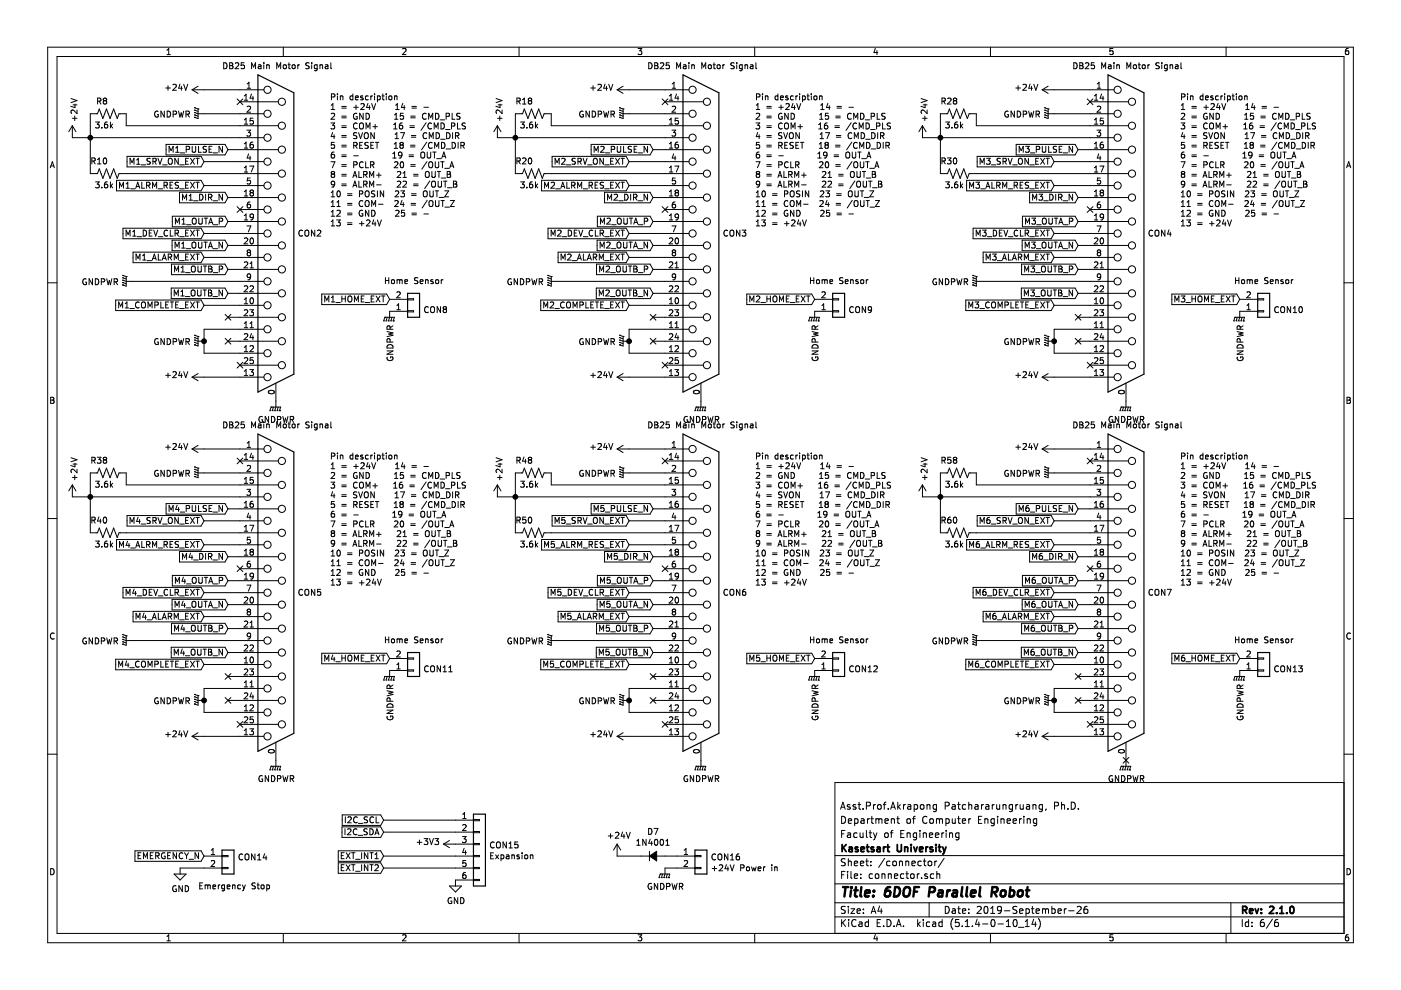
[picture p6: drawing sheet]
EESchema Schematic File Version 4
LIBS:coordinator-cache
EELAYER 30 0
EELAYER END
$Descr A4 11693 8268
encoding utf-8
Sheet 6 6
Title "6DOF Parallel Robot"
Date "2019-September-26"
Rev "2.1.0"
Comp "Kasetsart University"
Comment1 "Faculty of Engineering"
Comment2 "Department of Computer Engineering"
Comment3 "Asst.Prof.Akrapong Patchararungruang, Ph.D."
Comment4 ""
$EndDescr
$Comp
L Connector:DB25_Female_MountingHoles CON2
U 1 1
P 2300 1950
F 0 "CON2" H 2480 1952 50  0000 L CNN
F 1 "DB25 Main Motor Signal" H 1850 3350 50  0000 L CNN
F 2 "Connector_Dsub:DSUB-25_Female_Vertical_P2.77x2.84mm_MountingHoles" H 2300 1950 50  0001 C CNN
F 3 " ~" H 2300 1950 50  0001 C CNN
	1    2300 1950
	1    0    0    -1  
$EndComp
Text GLabel 1900 1250 0    50   Input ~ 0
M1_PULSE_N
Text GLabel 1900 1650 0    50   Input ~ 0
M1_DIR_N
Text GLabel 1900 1850 0    50   Input ~ 0
M1_OUTA_P
Text GLabel 1900 2050 0    50   Input ~ 0
M1_OUTA_N
Text GLabel 1900 2250 0    50   Input ~ 0
M1_OUTB_P
Text GLabel 1900 2450 0    50   Input ~ 0
M1_OUTB_N
Text GLabel 1700 1350 0    50   Input ~ 0
M1_SRV_ON_EXT
Text GLabel 1700 1550 0    50   Input ~ 0
M1_ALRM_RES_EXT
Text GLabel 1700 1950 0    50   Input ~ 0
M1_DEV_CLR_EXT
Text GLabel 1700 2150 0    50   Input ~ 0
M1_ALARM_EXT
Text GLabel 1700 2550 0    50   Input ~ 0
M1_COMPLETE_EXT
Text GLabel 3250 2500 0    50   Input ~ 0
M1_HOME_EXT
Text Notes 2750 1900 0    50   ~ 0
Pin description\n1 = +24V    14 = -\n2 = GND     15 = CMD_PLS\n3 = COM+   16 = /CMD_PLS\n4 = SVON    17 = CMD_DIR\n5 = RESET   18 = /CMD_DIR\n6 = -       19 = OUT_A\n7 = PCLR    20 = /OUT_A\n8 = ALRM+   21 = OUT_B\n9 = ALRM-   22 = /OUT_B\n10 = POSIN  23 = OUT_Z\n11 = COM-  24 = /OUT_Z\n12 = GND    25 = -\n13 = +24V\n
Wire Wire Line
	2000 750  1700 750 
Wire Wire Line
	2000 950  1700 950 
Wire Wire Line
	2000 1350 1700 1350
Wire Wire Line
	2000 1550 1700 1550
Wire Wire Line
	2000 1950 1700 1950
Wire Wire Line
	2000 2150 1700 2150
Wire Wire Line
	2000 2550 1700 2550
Wire Wire Line
	2000 2750 1700 2750
Wire Wire Line
	2000 2950 1700 2950
Wire Wire Line
	2000 3150 1700 3150
Wire Wire Line
	2000 2850 1900 2850
Wire Wire Line
	2000 2650 1900 2650
Wire Wire Line
	2000 2450 1900 2450
Wire Wire Line
	2000 2250 1900 2250
Wire Wire Line
	2000 2050 1900 2050
Wire Wire Line
	2000 1850 1900 1850
Wire Wire Line
	2000 1650 1900 1650
Wire Wire Line
	2000 1250 1900 1250
NoConn ~ 2000 1750
NoConn ~ 2000 3050
NoConn ~ 2000 850 
NoConn ~ 1900 2650
NoConn ~ 1900 2850
Wire Wire Line
	1700 2950 1700 2850
Wire Wire Line
	1100 2350 2000 2350
$Comp
L power:GNDPWR #PWR0210
U 1 1
P 1700 950
F 0 "#PWR0210" H 1700 750 50  0001 C CNN
F 1 "GNDPWR" V 1704 841 50  0000 R CNN
F 2 "" H 1700 900 50  0001 C CNN
F 3 "" H 1700 900 50  0001 C CNN
	1    1700 950 
	0    1    1    0   
$EndComp
$Comp
L power:GNDPWR #PWR0211
U 1 1
P 1700 2850
F 0 "#PWR0211" H 1700 2650 50  0001 C CNN
F 1 "GNDPWR" V 1704 2741 50  0000 R CNN
F 2 "" H 1700 2800 50  0001 C CNN
F 3 "" H 1700 2800 50  0001 C CNN
	1    1700 2850
	0    1    1    0   
$EndComp
Connection ~ 1700 2850
Wire Wire Line
	1700 2850 1700 2750
$Comp
L power:+24V #PWR0212
U 1 1
P 1700 750
F 0 "#PWR0212" H 1700 600 50  0001 C CNN
F 1 "+24V" V 1715 878 50  0000 L CNN
F 2 "" H 1700 750 50  0001 C CNN
F 3 "" H 1700 750 50  0001 C CNN
	1    1700 750 
	0    -1   -1   0   
$EndComp
$Comp
L power:+24V #PWR0213
U 1 1
P 600 1150
F 0 "#PWR0213" H 600 1000 50  0001 C CNN
F 1 "+24V" V 615 1278 50  0000 L CNN
F 2 "" H 600 1150 50  0001 C CNN
F 3 "" H 600 1150 50  0001 C CNN
	1    600  1150
	1    0    0    -1  
$EndComp
$Comp
L power:+24V #PWR0214
U 1 1
P 1700 3150
F 0 "#PWR0214" H 1700 3000 50  0001 C CNN
F 1 "+24V" V 1715 3278 50  0000 L CNN
F 2 "" H 1700 3150 50  0001 C CNN
F 3 "" H 1700 3150 50  0001 C CNN
	1    1700 3150
	0    -1   -1   0   
$EndComp
$Comp
L power:GNDPWR #PWR0215
U 1 1
P 1100 2350
F 0 "#PWR0215" H 1100 2150 50  0001 C CNN
F 1 "GNDPWR" V 1104 2241 50  0000 R CNN
F 2 "" H 1100 2300 50  0001 C CNN
F 3 "" H 1100 2300 50  0001 C CNN
	1    1100 2350
	0    1    1    0   
$EndComp
$Comp
L Connector_Generic:Conn_01x02 CON8
U 1 1
P 3450 2600
F 0 "CON8" H 3530 2592 50  0000 L CNN
F 1 "Home Sensor" H 3200 2350 50  0000 L CNN
F 2 "TerminalBlock_TE-Connectivity:TerminalBlock_TE_282834-2_1x02_P2.54mm_Horizontal" H 3450 2600 50  0001 C CNN
F 3 "~" H 3450 2600 50  0001 C CNN
	1    3450 2600
	1    0    0    1   
$EndComp
$Comp
L Connector:DB25_Female_MountingHoles CON3
U 1 1
P 5850 1950
F 0 "CON3" H 6030 1952 50  0000 L CNN
F 1 "DB25 Main Motor Signal" H 5400 3350 50  0000 L CNN
F 2 "Connector_Dsub:DSUB-25_Female_Vertical_P2.77x2.84mm_MountingHoles" H 5850 1950 50  0001 C CNN
F 3 " ~" H 5850 1950 50  0001 C CNN
	1    5850 1950
	1    0    0    -1  
$EndComp
Text GLabel 5450 1250 0    50   Input ~ 0
M2_PULSE_N
Text GLabel 5450 1650 0    50   Input ~ 0
M2_DIR_N
Text GLabel 5450 1850 0    50   Input ~ 0
M2_OUTA_P
Text GLabel 5450 2050 0    50   Input ~ 0
M2_OUTA_N
Text GLabel 5450 2250 0    50   Input ~ 0
M2_OUTB_P
Text GLabel 5450 2450 0    50   Input ~ 0
M2_OUTB_N
Text GLabel 5250 1350 0    50   Input ~ 0
M2_SRV_ON_EXT
Text GLabel 5250 1550 0    50   Input ~ 0
M2_ALRM_RES_EXT
Text GLabel 5250 1950 0    50   Input ~ 0
M2_DEV_CLR_EXT
Text GLabel 5250 2150 0    50   Input ~ 0
M2_ALARM_EXT
Text GLabel 5250 2550 0    50   Input ~ 0
M2_COMPLETE_EXT
Text GLabel 6800 2500 0    50   Input ~ 0
M2_HOME_EXT
Text Notes 6300 1900 0    50   ~ 0
Pin description\n1 = +24V    14 = -\n2 = GND     15 = CMD_PLS\n3 = COM+   16 = /CMD_PLS\n4 = SVON    17 = CMD_DIR\n5 = RESET   18 = /CMD_DIR\n6 = -       19 = OUT_A\n7 = PCLR    20 = /OUT_A\n8 = ALRM+   21 = OUT_B\n9 = ALRM-   22 = /OUT_B\n10 = POSIN  23 = OUT_Z\n11 = COM-  24 = /OUT_Z\n12 = GND    25 = -\n13 = +24V\n
Wire Wire Line
	5550 750  5250 750 
Wire Wire Line
	5550 950  5250 950 
Wire Wire Line
	5550 1350 5250 1350
Wire Wire Line
	5550 1550 5250 1550
Wire Wire Line
	5550 1950 5250 1950
Wire Wire Line
	5550 2150 5250 2150
Wire Wire Line
	5550 2550 5250 2550
Wire Wire Line
	5550 2750 5250 2750
Wire Wire Line
	5550 2950 5250 2950
Wire Wire Line
	5550 3150 5250 3150
Wire Wire Line
	5550 2850 5450 2850
Wire Wire Line
	5550 2650 5450 2650
Wire Wire Line
	5550 2450 5450 2450
Wire Wire Line
	5550 2250 5450 2250
Wire Wire Line
	5550 2050 5450 2050
Wire Wire Line
	5550 1850 5450 1850
Wire Wire Line
	5550 1650 5450 1650
Wire Wire Line
	5550 1250 5450 1250
NoConn ~ 5550 1750
NoConn ~ 5550 3050
NoConn ~ 5550 850 
NoConn ~ 5450 2650
NoConn ~ 5450 2850
Wire Wire Line
	5250 2950 5250 2850
Wire Wire Line
	4650 2350 5550 2350
$Comp
L power:GNDPWR #PWR0217
U 1 1
P 5250 950
F 0 "#PWR0217" H 5250 750 50  0001 C CNN
F 1 "GNDPWR" V 5254 841 50  0000 R CNN
F 2 "" H 5250 900 50  0001 C CNN
F 3 "" H 5250 900 50  0001 C CNN
	1    5250 950 
	0    1    1    0   
$EndComp
$Comp
L power:GNDPWR #PWR0218
U 1 1
P 5250 2850
F 0 "#PWR0218" H 5250 2650 50  0001 C CNN
F 1 "GNDPWR" V 5254 2741 50  0000 R CNN
F 2 "" H 5250 2800 50  0001 C CNN
F 3 "" H 5250 2800 50  0001 C CNN
	1    5250 2850
	0    1    1    0   
$EndComp
Connection ~ 5250 2850
Wire Wire Line
	5250 2850 5250 2750
$Comp
L power:+24V #PWR0219
U 1 1
P 5250 750
F 0 "#PWR0219" H 5250 600 50  0001 C CNN
F 1 "+24V" V 5265 878 50  0000 L CNN
F 2 "" H 5250 750 50  0001 C CNN
F 3 "" H 5250 750 50  0001 C CNN
	1    5250 750 
	0    -1   -1   0   
$EndComp
$Comp
L power:+24V #PWR0221
U 1 1
P 5250 3150
F 0 "#PWR0221" H 5250 3000 50  0001 C CNN
F 1 "+24V" V 5265 3278 50  0000 L CNN
F 2 "" H 5250 3150 50  0001 C CNN
F 3 "" H 5250 3150 50  0001 C CNN
	1    5250 3150
	0    -1   -1   0   
$EndComp
$Comp
L power:GNDPWR #PWR0222
U 1 1
P 4650 2350
F 0 "#PWR0222" H 4650 2150 50  0001 C CNN
F 1 "GNDPWR" V 4654 2241 50  0000 R CNN
F 2 "" H 4650 2300 50  0001 C CNN
F 3 "" H 4650 2300 50  0001 C CNN
	1    4650 2350
	0    1    1    0   
$EndComp
$Comp
L Connector_Generic:Conn_01x02 CON9
U 1 1
P 7000 2600
F 0 "CON9" H 7080 2592 50  0000 L CNN
F 1 "Home Sensor" H 6750 2350 50  0000 L CNN
F 2 "TerminalBlock_TE-Connectivity:TerminalBlock_TE_282834-2_1x02_P2.54mm_Horizontal" H 7000 2600 50  0001 C CNN
F 3 "~" H 7000 2600 50  0001 C CNN
	1    7000 2600
	1    0    0    1   
$EndComp
$Comp
L Connector:DB25_Female_MountingHoles CON4
U 1 1
P 9400 1950
F 0 "CON4" H 9580 1952 50  0000 L CNN
F 1 "DB25 Main Motor Signal" H 8950 3350 50  0000 L CNN
F 2 "Connector_Dsub:DSUB-25_Female_Vertical_P2.77x2.84mm_MountingHoles" H 9400 1950 50  0001 C CNN
F 3 " ~" H 9400 1950 50  0001 C CNN
	1    9400 1950
	1    0    0    -1  
$EndComp
Text GLabel 9000 1250 0    50   Input ~ 0
M3_PULSE_N
Text GLabel 9000 1650 0    50   Input ~ 0
M3_DIR_N
Text GLabel 9000 1850 0    50   Input ~ 0
M3_OUTA_P
Text GLabel 9000 2050 0    50   Input ~ 0
M3_OUTA_N
Text GLabel 9000 2250 0    50   Input ~ 0
M3_OUTB_P
Text GLabel 9000 2450 0    50   Input ~ 0
M3_OUTB_N
Text GLabel 8800 1350 0    50   Input ~ 0
M3_SRV_ON_EXT
Text GLabel 8800 1550 0    50   Input ~ 0
M3_ALRM_RES_EXT
Text GLabel 8800 1950 0    50   Input ~ 0
M3_DEV_CLR_EXT
Text GLabel 8800 2150 0    50   Input ~ 0
M3_ALARM_EXT
Text GLabel 8800 2550 0    50   Input ~ 0
M3_COMPLETE_EXT
Text GLabel 10350 2500 0    50   Input ~ 0
M3_HOME_EXT
Text Notes 9850 1900 0    50   ~ 0
Pin description\n1 = +24V    14 = -\n2 = GND     15 = CMD_PLS\n3 = COM+   16 = /CMD_PLS\n4 = SVON    17 = CMD_DIR\n5 = RESET   18 = /CMD_DIR\n6 = -       19 = OUT_A\n7 = PCLR    20 = /OUT_A\n8 = ALRM+   21 = OUT_B\n9 = ALRM-   22 = /OUT_B\n10 = POSIN  23 = OUT_Z\n11 = COM-  24 = /OUT_Z\n12 = GND    25 = -\n13 = +24V\n
Wire Wire Line
	9100 750  8800 750 
Wire Wire Line
	9100 950  8800 950 
Wire Wire Line
	9100 1350 8800 1350
Wire Wire Line
	9100 1550 8800 1550
Wire Wire Line
	9100 1950 8800 1950
Wire Wire Line
	9100 2150 8800 2150
Wire Wire Line
	9100 2550 8800 2550
Wire Wire Line
	9100 2750 8800 2750
Wire Wire Line
	9100 2950 8800 2950
Wire Wire Line
	9100 3150 8800 3150
Wire Wire Line
	9100 2850 9000 2850
Wire Wire Line
	9100 2650 9000 2650
Wire Wire Line
	9100 2450 9000 2450
Wire Wire Line
	9100 2250 9000 2250
Wire Wire Line
	9100 2050 9000 2050
Wire Wire Line
	9100 1850 9000 1850
Wire Wire Line
	9100 1650 9000 1650
Wire Wire Line
	9100 1250 9000 1250
NoConn ~ 9100 1750
NoConn ~ 9100 3050
NoConn ~ 9100 850 
NoConn ~ 9000 2650
NoConn ~ 9000 2850
Wire Wire Line
	8800 2950 8800 2850
Wire Wire Line
	8200 2350 9100 2350
$Comp
L power:GNDPWR #PWR0224
U 1 1
P 8800 950
F 0 "#PWR0224" H 8800 750 50  0001 C CNN
F 1 "GNDPWR" V 8804 841 50  0000 R CNN
F 2 "" H 8800 900 50  0001 C CNN
F 3 "" H 8800 900 50  0001 C CNN
	1    8800 950 
	0    1    1    0   
$EndComp
$Comp
L power:GNDPWR #PWR0225
U 1 1
P 8800 2850
F 0 "#PWR0225" H 8800 2650 50  0001 C CNN
F 1 "GNDPWR" V 8804 2741 50  0000 R CNN
F 2 "" H 8800 2800 50  0001 C CNN
F 3 "" H 8800 2800 50  0001 C CNN
	1    8800 2850
	0    1    1    0   
$EndComp
Connection ~ 8800 2850
Wire Wire Line
	8800 2850 8800 2750
$Comp
L power:+24V #PWR0226
U 1 1
P 8800 750
F 0 "#PWR0226" H 8800 600 50  0001 C CNN
F 1 "+24V" V 8815 878 50  0000 L CNN
F 2 "" H 8800 750 50  0001 C CNN
F 3 "" H 8800 750 50  0001 C CNN
	1    8800 750 
	0    -1   -1   0   
$EndComp
$Comp
L power:+24V #PWR0228
U 1 1
P 8800 3150
F 0 "#PWR0228" H 8800 3000 50  0001 C CNN
F 1 "+24V" V 8815 3278 50  0000 L CNN
F 2 "" H 8800 3150 50  0001 C CNN
F 3 "" H 8800 3150 50  0001 C CNN
	1    8800 3150
	0    -1   -1   0   
$EndComp
$Comp
L power:GNDPWR #PWR0229
U 1 1
P 8200 2350
F 0 "#PWR0229" H 8200 2150 50  0001 C CNN
F 1 "GNDPWR" V 8204 2241 50  0000 R CNN
F 2 "" H 8200 2300 50  0001 C CNN
F 3 "" H 8200 2300 50  0001 C CNN
	1    8200 2350
	0    1    1    0   
$EndComp
$Comp
L Connector_Generic:Conn_01x02 CON10
U 1 1
P 10550 2600
F 0 "CON10" H 10630 2592 50  0000 L CNN
F 1 "Home Sensor" H 10300 2350 50  0000 L CNN
F 2 "TerminalBlock_TE-Connectivity:TerminalBlock_TE_282834-2_1x02_P2.54mm_Horizontal" H 10550 2600 50  0001 C CNN
F 3 "~" H 10550 2600 50  0001 C CNN
	1    10550 2600
	1    0    0    1   
$EndComp
$Comp
L Connector:DB25_Female_MountingHoles CON5
U 1 1
P 2300 4950
F 0 "CON5" H 2480 4952 50  0000 L CNN
F 1 "DB25 Main Motor Signal" H 1850 6350 50  0000 L CNN
F 2 "Connector_Dsub:DSUB-25_Female_Vertical_P2.77x2.84mm_MountingHoles" H 2300 4950 50  0001 C CNN
F 3 " ~" H 2300 4950 50  0001 C CNN
	1    2300 4950
	1    0    0    -1  
$EndComp
Text GLabel 1900 4250 0    50   Input ~ 0
M4_PULSE_N
Text GLabel 1900 4650 0    50   Input ~ 0
M4_DIR_N
Text GLabel 1900 4850 0    50   Input ~ 0
M4_OUTA_P
Text GLabel 1900 5050 0    50   Input ~ 0
M4_OUTA_N
Text GLabel 1900 5250 0    50   Input ~ 0
M4_OUTB_P
Text GLabel 1900 5450 0    50   Input ~ 0
M4_OUTB_N
Text GLabel 1700 4350 0    50   Input ~ 0
M4_SRV_ON_EXT
Text GLabel 1700 4550 0    50   Input ~ 0
M4_ALRM_RES_EXT
Text GLabel 1700 4950 0    50   Input ~ 0
M4_DEV_CLR_EXT
Text GLabel 1700 5150 0    50   Input ~ 0
M4_ALARM_EXT
Text GLabel 1700 5550 0    50   Input ~ 0
M4_COMPLETE_EXT
Text GLabel 3250 5500 0    50   Input ~ 0
M4_HOME_EXT
Text Notes 2750 4900 0    50   ~ 0
Pin description\n1 = +24V    14 = -\n2 = GND     15 = CMD_PLS\n3 = COM+   16 = /CMD_PLS\n4 = SVON    17 = CMD_DIR\n5 = RESET   18 = /CMD_DIR\n6 = -       19 = OUT_A\n7 = PCLR    20 = /OUT_A\n8 = ALRM+   21 = OUT_B\n9 = ALRM-   22 = /OUT_B\n10 = POSIN  23 = OUT_Z\n11 = COM-  24 = /OUT_Z\n12 = GND    25 = -\n13 = +24V\n
Wire Wire Line
	2000 3750 1700 3750
Wire Wire Line
	2000 3950 1700 3950
Wire Wire Line
	2000 4350 1700 4350
Wire Wire Line
	2000 4550 1700 4550
Wire Wire Line
	2000 4950 1700 4950
Wire Wire Line
	2000 5150 1700 5150
Wire Wire Line
	2000 5550 1700 5550
Wire Wire Line
	2000 5750 1700 5750
Wire Wire Line
	2000 5950 1700 5950
Wire Wire Line
	2000 6150 1700 6150
Wire Wire Line
	2000 5850 1900 5850
Wire Wire Line
	2000 5650 1900 5650
Wire Wire Line
	2000 5450 1900 5450
Wire Wire Line
	2000 5250 1900 5250
Wire Wire Line
	2000 5050 1900 5050
Wire Wire Line
	2000 4850 1900 4850
Wire Wire Line
	2000 4650 1900 4650
Wire Wire Line
	2000 4250 1900 4250
NoConn ~ 2000 4750
NoConn ~ 2000 6050
NoConn ~ 2000 3850
NoConn ~ 1900 5650
NoConn ~ 1900 5850
Wire Wire Line
	1700 5950 1700 5850
Wire Wire Line
	1100 5350 2000 5350
$Comp
L power:GNDPWR #PWR0231
U 1 1
P 1700 3950
F 0 "#PWR0231" H 1700 3750 50  0001 C CNN
F 1 "GNDPWR" V 1704 3841 50  0000 R CNN
F 2 "" H 1700 3900 50  0001 C CNN
F 3 "" H 1700 3900 50  0001 C CNN
	1    1700 3950
	0    1    1    0   
$EndComp
$Comp
L power:GNDPWR #PWR0232
U 1 1
P 1700 5850
F 0 "#PWR0232" H 1700 5650 50  0001 C CNN
F 1 "GNDPWR" V 1704 5741 50  0000 R CNN
F 2 "" H 1700 5800 50  0001 C CNN
F 3 "" H 1700 5800 50  0001 C CNN
	1    1700 5850
	0    1    1    0   
$EndComp
Connection ~ 1700 5850
Wire Wire Line
	1700 5850 1700 5750
$Comp
L power:+24V #PWR0233
U 1 1
P 1700 3750
F 0 "#PWR0233" H 1700 3600 50  0001 C CNN
F 1 "+24V" V 1715 3878 50  0000 L CNN
F 2 "" H 1700 3750 50  0001 C CNN
F 3 "" H 1700 3750 50  0001 C CNN
	1    1700 3750
	0    -1   -1   0   
$EndComp
$Comp
L power:+24V #PWR0235
U 1 1
P 1700 6150
F 0 "#PWR0235" H 1700 6000 50  0001 C CNN
F 1 "+24V" V 1715 6278 50  0000 L CNN
F 2 "" H 1700 6150 50  0001 C CNN
F 3 "" H 1700 6150 50  0001 C CNN
	1    1700 6150
	0    -1   -1   0   
$EndComp
$Comp
L power:GNDPWR #PWR0236
U 1 1
P 1100 5350
F 0 "#PWR0236" H 1100 5150 50  0001 C CNN
F 1 "GNDPWR" V 1104 5241 50  0000 R CNN
F 2 "" H 1100 5300 50  0001 C CNN
F 3 "" H 1100 5300 50  0001 C CNN
	1    1100 5350
	0    1    1    0   
$EndComp
$Comp
L Connector_Generic:Conn_01x02 CON11
U 1 1
P 3450 5600
F 0 "CON11" H 3530 5592 50  0000 L CNN
F 1 "Home Sensor" H 3200 5350 50  0000 L CNN
F 2 "TerminalBlock_TE-Connectivity:TerminalBlock_TE_282834-2_1x02_P2.54mm_Horizontal" H 3450 5600 50  0001 C CNN
F 3 "~" H 3450 5600 50  0001 C CNN
	1    3450 5600
	1    0    0    1   
$EndComp
$Comp
L Connector:DB25_Female_MountingHoles CON6
U 1 1
P 5850 4950
F 0 "CON6" H 6030 4952 50  0000 L CNN
F 1 "DB25 Main Motor Signal" H 5400 6350 50  0000 L CNN
F 2 "Connector_Dsub:DSUB-25_Female_Vertical_P2.77x2.84mm_MountingHoles" H 5850 4950 50  0001 C CNN
F 3 " ~" H 5850 4950 50  0001 C CNN
	1    5850 4950
	1    0    0    -1  
$EndComp
Text GLabel 5450 4250 0    50   Input ~ 0
M5_PULSE_N
Text GLabel 5450 4650 0    50   Input ~ 0
M5_DIR_N
Text GLabel 5450 4850 0    50   Input ~ 0
M5_OUTA_P
Text GLabel 5450 5050 0    50   Input ~ 0
M5_OUTA_N
Text GLabel 5450 5250 0    50   Input ~ 0
M5_OUTB_P
Text GLabel 5450 5450 0    50   Input ~ 0
M5_OUTB_N
Text GLabel 5250 4350 0    50   Input ~ 0
M5_SRV_ON_EXT
Text GLabel 5250 4550 0    50   Input ~ 0
M5_ALRM_RES_EXT
Text GLabel 5250 4950 0    50   Input ~ 0
M5_DEV_CLR_EXT
Text GLabel 5250 5150 0    50   Input ~ 0
M5_ALARM_EXT
Text GLabel 5250 5550 0    50   Input ~ 0
M5_COMPLETE_EXT
Text GLabel 6800 5500 0    50   Input ~ 0
M5_HOME_EXT
Text Notes 6300 4900 0    50   ~ 0
Pin description\n1 = +24V    14 = -\n2 = GND     15 = CMD_PLS\n3 = COM+   16 = /CMD_PLS\n4 = SVON    17 = CMD_DIR\n5 = RESET   18 = /CMD_DIR\n6 = -       19 = OUT_A\n7 = PCLR    20 = /OUT_A\n8 = ALRM+   21 = OUT_B\n9 = ALRM-   22 = /OUT_B\n10 = POSIN  23 = OUT_Z\n11 = COM-  24 = /OUT_Z\n12 = GND    25 = -\n13 = +24V\n
Wire Wire Line
	5550 3750 5250 3750
Wire Wire Line
	5550 3950 5250 3950
Wire Wire Line
	5550 4350 5250 4350
Wire Wire Line
	5550 4550 5250 4550
Wire Wire Line
	5550 4950 5250 4950
Wire Wire Line
	5550 5150 5250 5150
Wire Wire Line
	5550 5550 5250 5550
Wire Wire Line
	5550 5750 5250 5750
Wire Wire Line
	5550 5950 5250 5950
Wire Wire Line
	5550 6150 5250 6150
Wire Wire Line
	5550 5850 5450 5850
Wire Wire Line
	5550 5650 5450 5650
Wire Wire Line
	5550 5450 5450 5450
Wire Wire Line
	5550 5250 5450 5250
Wire Wire Line
	5550 5050 5450 5050
Wire Wire Line
	5550 4850 5450 4850
Wire Wire Line
	5550 4650 5450 4650
Wire Wire Line
	5550 4250 5450 4250
NoConn ~ 5550 4750
NoConn ~ 5550 6050
NoConn ~ 5550 3850
NoConn ~ 5450 5650
NoConn ~ 5450 5850
Wire Wire Line
	5250 5950 5250 5850
Wire Wire Line
	4650 5350 5550 5350
$Comp
L power:GNDPWR #PWR0238
U 1 1
P 5250 3950
F 0 "#PWR0238" H 5250 3750 50  0001 C CNN
F 1 "GNDPWR" V 5254 3841 50  0000 R CNN
F 2 "" H 5250 3900 50  0001 C CNN
F 3 "" H 5250 3900 50  0001 C CNN
	1    5250 3950
	0    1    1    0   
$EndComp
$Comp
L power:GNDPWR #PWR0239
U 1 1
P 5250 5850
F 0 "#PWR0239" H 5250 5650 50  0001 C CNN
F 1 "GNDPWR" V 5254 5741 50  0000 R CNN
F 2 "" H 5250 5800 50  0001 C CNN
F 3 "" H 5250 5800 50  0001 C CNN
	1    5250 5850
	0    1    1    0   
$EndComp
Connection ~ 5250 5850
Wire Wire Line
	5250 5850 5250 5750
$Comp
L power:+24V #PWR0240
U 1 1
P 5250 3750
F 0 "#PWR0240" H 5250 3600 50  0001 C CNN
F 1 "+24V" V 5265 3878 50  0000 L CNN
F 2 "" H 5250 3750 50  0001 C CNN
F 3 "" H 5250 3750 50  0001 C CNN
	1    5250 3750
	0    -1   -1   0   
$EndComp
$Comp
L power:+24V #PWR0242
U 1 1
P 5250 6150
F 0 "#PWR0242" H 5250 6000 50  0001 C CNN
F 1 "+24V" V 5265 6278 50  0000 L CNN
F 2 "" H 5250 6150 50  0001 C CNN
F 3 "" H 5250 6150 50  0001 C CNN
	1    5250 6150
	0    -1   -1   0   
$EndComp
$Comp
L power:GNDPWR #PWR0243
U 1 1
P 4650 5350
F 0 "#PWR0243" H 4650 5150 50  0001 C CNN
F 1 "GNDPWR" V 4654 5241 50  0000 R CNN
F 2 "" H 4650 5300 50  0001 C CNN
F 3 "" H 4650 5300 50  0001 C CNN
	1    4650 5350
	0    1    1    0   
$EndComp
$Comp
L Connector_Generic:Conn_01x02 CON12
U 1 1
P 7000 5600
F 0 "CON12" H 7080 5592 50  0000 L CNN
F 1 "Home Sensor" H 6750 5350 50  0000 L CNN
F 2 "TerminalBlock_TE-Connectivity:TerminalBlock_TE_282834-2_1x02_P2.54mm_Horizontal" H 7000 5600 50  0001 C CNN
F 3 "~" H 7000 5600 50  0001 C CNN
	1    7000 5600
	1    0    0    1   
$EndComp
Text GLabel 9000 4250 0    50   Input ~ 0
M6_PULSE_N
Text GLabel 9000 4650 0    50   Input ~ 0
M6_DIR_N
Text GLabel 9000 4850 0    50   Input ~ 0
M6_OUTA_P
Text GLabel 9000 5050 0    50   Input ~ 0
M6_OUTA_N
Text GLabel 9000 5250 0    50   Input ~ 0
M6_OUTB_P
Text GLabel 9000 5450 0    50   Input ~ 0
M6_OUTB_N
Text GLabel 8800 4350 0    50   Input ~ 0
M6_SRV_ON_EXT
Text GLabel 8800 4550 0    50   Input ~ 0
M6_ALRM_RES_EXT
Text GLabel 8800 4950 0    50   Input ~ 0
M6_DEV_CLR_EXT
Text GLabel 8800 5150 0    50   Input ~ 0
M6_ALARM_EXT
Text GLabel 8800 5550 0    50   Input ~ 0
M6_COMPLETE_EXT
Text GLabel 10350 5500 0    50   Input ~ 0
M6_HOME_EXT
Text Notes 9850 4900 0    50   ~ 0
Pin description\n1 = +24V    14 = -\n2 = GND     15 = CMD_PLS\n3 = COM+   16 = /CMD_PLS\n4 = SVON    17 = CMD_DIR\n5 = RESET   18 = /CMD_DIR\n6 = -       19 = OUT_A\n7 = PCLR    20 = /OUT_A\n8 = ALRM+   21 = OUT_B\n9 = ALRM-   22 = /OUT_B\n10 = POSIN  23 = OUT_Z\n11 = COM-  24 = /OUT_Z\n12 = GND    25 = -\n13 = +24V\n
Wire Wire Line
	9100 3750 8800 3750
Wire Wire Line
	9100 3950 8800 3950
Wire Wire Line
	9100 4350 8800 4350
Wire Wire Line
	9100 4550 8800 4550
Wire Wire Line
	9100 4950 8800 4950
Wire Wire Line
	9100 5150 8800 5150
Wire Wire Line
	9100 5550 8800 5550
Wire Wire Line
	9100 5750 8800 5750
Wire Wire Line
	9100 5950 8800 5950
Wire Wire Line
	9100 6150 8800 6150
Wire Wire Line
	9100 5850 9000 5850
Wire Wire Line
	9100 5650 9000 5650
Wire Wire Line
	9100 5450 9000 5450
Wire Wire Line
	9100 5250 9000 5250
Wire Wire Line
	9100 5050 9000 5050
Wire Wire Line
	9100 4850 9000 4850
Wire Wire Line
	9100 4650 9000 4650
Wire Wire Line
	9100 4250 9000 4250
NoConn ~ 9100 4750
NoConn ~ 9100 6050
NoConn ~ 9100 3850
NoConn ~ 9000 5650
NoConn ~ 9000 5850
Wire Wire Line
	8800 5950 8800 5850
Wire Wire Line
	8200 5350 9100 5350
$Comp
L power:GNDPWR #PWR0245
U 1 1
P 8800 3950
F 0 "#PWR0245" H 8800 3750 50  0001 C CNN
F 1 "GNDPWR" V 8804 3841 50  0000 R CNN
F 2 "" H 8800 3900 50  0001 C CNN
F 3 "" H 8800 3900 50  0001 C CNN
	1    8800 3950
	0    1    1    0   
$EndComp
$Comp
L power:GNDPWR #PWR0246
U 1 1
P 8800 5850
F 0 "#PWR0246" H 8800 5650 50  0001 C CNN
F 1 "GNDPWR" V 8804 5741 50  0000 R CNN
F 2 "" H 8800 5800 50  0001 C CNN
F 3 "" H 8800 5800 50  0001 C CNN
	1    8800 5850
	0    1    1    0   
$EndComp
Connection ~ 8800 5850
Wire Wire Line
	8800 5850 8800 5750
$Comp
L power:+24V #PWR0247
U 1 1
P 8800 3750
F 0 "#PWR0247" H 8800 3600 50  0001 C CNN
F 1 "+24V" V 8815 3878 50  0000 L CNN
F 2 "" H 8800 3750 50  0001 C CNN
F 3 "" H 8800 3750 50  0001 C CNN
	1    8800 3750
	0    -1   -1   0   
$EndComp
$Comp
L power:+24V #PWR0249
U 1 1
P 8800 6150
F 0 "#PWR0249" H 8800 6000 50  0001 C CNN
F 1 "+24V" V 8815 6278 50  0000 L CNN
F 2 "" H 8800 6150 50  0001 C CNN
F 3 "" H 8800 6150 50  0001 C CNN
	1    8800 6150
	0    -1   -1   0   
$EndComp
$Comp
L power:GNDPWR #PWR0250
U 1 1
P 8200 5350
F 0 "#PWR0250" H 8200 5150 50  0001 C CNN
F 1 "GNDPWR" V 8204 5241 50  0000 R CNN
F 2 "" H 8200 5300 50  0001 C CNN
F 3 "" H 8200 5300 50  0001 C CNN
	1    8200 5350
	0    1    1    0   
$EndComp
$Comp
L Connector_Generic:Conn_01x02 CON13
U 1 1
P 10550 5600
F 0 "CON13" H 10630 5592 50  0000 L CNN
F 1 "Home Sensor" H 10300 5350 50  0000 L CNN
F 2 "TerminalBlock_TE-Connectivity:TerminalBlock_TE_282834-2_1x02_P2.54mm_Horizontal" H 10550 5600 50  0001 C CNN
F 3 "~" H 10550 5600 50  0001 C CNN
	1    10550 5600
	1    0    0    1   
$EndComp
$Comp
L Connector_Generic:Conn_01x02 CON16
U 1 1
P 5850 7150
F 0 "CON16" H 5930 7142 50  0000 L CNN
F 1 "+24V Power in" H 5930 7051 50  0000 L CNN
F 2 "TerminalBlock_Philmore:TerminalBlock_Philmore_TB132_1x02_P5.00mm_Horizontal" H 5850 7150 50  0001 C CNN
F 3 "~" H 5850 7150 50  0001 C CNN
	1    5850 7150
	1    0    0    -1  
$EndComp
$Comp
L power:GNDPWR #PWR0252
U 1 1
P 5550 7250
F 0 "#PWR0252" H 5550 7050 50  0001 C CNN
F 1 "GNDPWR" H 5554 7096 50  0000 C CNN
F 2 "" H 5550 7200 50  0001 C CNN
F 3 "" H 5550 7200 50  0001 C CNN
	1    5550 7250
	1    0    0    -1  
$EndComp
$Comp
L power:+24V #PWR0253
U 1 1
P 5150 7150
F 0 "#PWR0253" H 5150 7000 50  0001 C CNN
F 1 "+24V" H 5165 7323 50  0000 C CNN
F 2 "" H 5150 7150 50  0001 C CNN
F 3 "" H 5150 7150 50  0001 C CNN
	1    5150 7150
	1    0    0    -1  
$EndComp
Wire Wire Line
	5650 7150 5550 7150
Wire Wire Line
	5550 7250 5650 7250
$Comp
L Device:D_Small_ALT D7
U 1 1
P 5450 7150
F 0 "D7" H 5450 7355 50  0000 C CNN
F 1 "1N4001" H 5450 7264 50  0000 C CNN
F 2 "Diode_THT:D_T-1_P12.70mm_Horizontal" V 5450 7150 50  0001 C CNN
F 3 "~" V 5450 7150 50  0001 C CNN
	1    5450 7150
	1    0    0    -1  
$EndComp
Wire Wire Line
	5150 7150 5350 7150
$Comp
L Connector_Generic:Conn_01x02 CON14
U 1 1
P 1900 7150
F 0 "CON14" H 1980 7142 50  0000 L CNN
F 1 "Emergency Stop" H 1650 6900 50  0000 L CNN
F 2 "TerminalBlock_TE-Connectivity:TerminalBlock_TE_282834-2_1x02_P2.54mm_Horizontal" H 1900 7150 50  0001 C CNN
F 3 "~" H 1900 7150 50  0001 C CNN
	1    1900 7150
	1    0    0    -1  
$EndComp
$Comp
L power:GND #PWR0254
U 1 1
P 1500 7250
F 0 "#PWR0254" H 1500 7000 50  0001 C CNN
F 1 "GND" H 1505 7077 50  0000 C CNN
F 2 "" H 1500 7250 50  0001 C CNN
F 3 "" H 1500 7250 50  0001 C CNN
	1    1500 7250
	1    0    0    -1  
$EndComp
Text GLabel 1700 7150 0    50   Input ~ 0
EMERGENCY_N
Wire Wire Line
	1500 7250 1700 7250
$Comp
L Connector_Generic:Conn_01x06 CON15
U 1 1
P 4000 7050
F 0 "CON15" H 4080 7042 50  0000 L CNN
F 1 "Expansion" H 4080 6951 50  0000 L CNN
F 2 "Connector_PinHeader_2.54mm:PinHeader_1x06_P2.54mm_Vertical" H 4000 7050 50  0001 C CNN
F 3 "~" H 4000 7050 50  0001 C CNN
	1    4000 7050
	1    0    0    -1  
$EndComp
$Comp
L power:GND #PWR0255
U 1 1
P 3800 7350
F 0 "#PWR0255" H 3800 7100 50  0001 C CNN
F 1 "GND" H 3805 7177 50  0000 C CNN
F 2 "" H 3800 7350 50  0001 C CNN
F 3 "" H 3800 7350 50  0001 C CNN
	1    3800 7350
	1    0    0    -1  
$EndComp
$Comp
L power:+3V3 #PWR0256
U 1 1
P 3800 7050
F 0 "#PWR0256" H 3800 6900 50  0001 C CNN
F 1 "+3V3" V 3815 7178 50  0000 L CNN
F 2 "" H 3800 7050 50  0001 C CNN
F 3 "" H 3800 7050 50  0001 C CNN
	1    3800 7050
	0    -1   -1   0   
$EndComp
Text GLabel 3200 6950 0    50   Input ~ 0
I2C_SDA
Text GLabel 3200 6850 0    50   Input ~ 0
I2C_SCL
Text GLabel 3200 7150 0    50   Input ~ 0
EXT_INT1
Text GLabel 3200 7250 0    50   Input ~ 0
EXT_INT2
Wire Wire Line
	3200 7150 3800 7150
Wire Wire Line
	3200 7250 3800 7250
NoConn ~ 9400 6350
$Comp
L Connector:DB25_Female_MountingHoles CON7
U 1 1
P 9400 4950
F 0 "CON7" H 9580 4952 50  0000 L CNN
F 1 "DB25 Main Motor Signal" H 8950 6350 50  0000 L CNN
F 2 "Connector_Dsub:DSUB-25_Female_Vertical_P2.77x2.84mm_MountingHoles" H 9400 4950 50  0001 C CNN
F 3 " ~" H 9400 4950 50  0001 C CNN
	1    9400 4950
	1    0    0    -1  
$EndComp
$Comp
L power:GNDPWR #PWR0263
U 1 1
P 2300 3350
F 0 "#PWR0263" H 2300 3150 50  0001 C CNN
F 1 "GNDPWR" H 2304 3196 50  0000 C CNN
F 2 "" H 2300 3300 50  0001 C CNN
F 3 "" H 2300 3300 50  0001 C CNN
	1    2300 3350
	1    0    0    -1  
$EndComp
$Comp
L power:GNDPWR #PWR0264
U 1 1
P 5850 3350
F 0 "#PWR0264" H 5850 3150 50  0001 C CNN
F 1 "GNDPWR" H 5854 3196 50  0000 C CNN
F 2 "" H 5850 3300 50  0001 C CNN
F 3 "" H 5850 3300 50  0001 C CNN
	1    5850 3350
	1    0    0    -1  
$EndComp
$Comp
L power:GNDPWR #PWR0265
U 1 1
P 9400 3350
F 0 "#PWR0265" H 9400 3150 50  0001 C CNN
F 1 "GNDPWR" H 9404 3196 50  0000 C CNN
F 2 "" H 9400 3300 50  0001 C CNN
F 3 "" H 9400 3300 50  0001 C CNN
	1    9400 3350
	1    0    0    -1  
$EndComp
$Comp
L power:GNDPWR #PWR0266
U 1 1
P 2300 6350
F 0 "#PWR0266" H 2300 6150 50  0001 C CNN
F 1 "GNDPWR" H 2304 6196 50  0000 C CNN
F 2 "" H 2300 6300 50  0001 C CNN
F 3 "" H 2300 6300 50  0001 C CNN
	1    2300 6350
	1    0    0    -1  
$EndComp
$Comp
L power:GNDPWR #PWR0267
U 1 1
P 5850 6350
F 0 "#PWR0267" H 5850 6150 50  0001 C CNN
F 1 "GNDPWR" H 5854 6196 50  0000 C CNN
F 2 "" H 5850 6300 50  0001 C CNN
F 3 "" H 5850 6300 50  0001 C CNN
	1    5850 6350
	1    0    0    -1  
$EndComp
$Comp
L power:GNDPWR #PWR0268
U 1 1
P 9400 6350
F 0 "#PWR0268" H 9400 6150 50  0001 C CNN
F 1 "GNDPWR" H 9404 6196 50  0000 C CNN
F 2 "" H 9400 6300 50  0001 C CNN
F 3 "" H 9400 6300 50  0001 C CNN
	1    9400 6350
	1    0    0    -1  
$EndComp
Wire Wire Line
	3200 6950 3800 6950
Wire Wire Line
	3200 6850 3800 6850
$Comp
L power:GNDPWR #PWR?
U 1 1
P 3250 5600
F 0 "#PWR?" H 3250 5400 50  0001 C CNN
F 1 "GNDPWR" V 3254 5491 50  0000 R CNN
F 2 "" H 3250 5550 50  0001 C CNN
F 3 "" H 3250 5550 50  0001 C CNN
	1    3250 5600
	1    0    0    -1  
$EndComp
$Comp
L power:GNDPWR #PWR?
U 1 1
P 3250 2600
F 0 "#PWR?" H 3250 2400 50  0001 C CNN
F 1 "GNDPWR" V 3254 2491 50  0000 R CNN
F 2 "" H 3250 2550 50  0001 C CNN
F 3 "" H 3250 2550 50  0001 C CNN
	1    3250 2600
	1    0    0    -1  
$EndComp
$Comp
L power:GNDPWR #PWR?
U 1 1
P 6800 2600
F 0 "#PWR?" H 6800 2400 50  0001 C CNN
F 1 "GNDPWR" V 6804 2491 50  0000 R CNN
F 2 "" H 6800 2550 50  0001 C CNN
F 3 "" H 6800 2550 50  0001 C CNN
	1    6800 2600
	1    0    0    -1  
$EndComp
$Comp
L power:GNDPWR #PWR?
U 1 1
P 10350 2600
F 0 "#PWR?" H 10350 2400 50  0001 C CNN
F 1 "GNDPWR" V 10354 2491 50  0000 R CNN
F 2 "" H 10350 2550 50  0001 C CNN
F 3 "" H 10350 2550 50  0001 C CNN
	1    10350 2600
	1    0    0    -1  
$EndComp
$Comp
L power:GNDPWR #PWR?
U 1 1
P 6800 5600
F 0 "#PWR?" H 6800 5400 50  0001 C CNN
F 1 "GNDPWR" V 6804 5491 50  0000 R CNN
F 2 "" H 6800 5550 50  0001 C CNN
F 3 "" H 6800 5550 50  0001 C CNN
	1    6800 5600
	1    0    0    -1  
$EndComp
$Comp
L power:GNDPWR #PWR?
U 1 1
P 10350 5600
F 0 "#PWR?" H 10350 5400 50  0001 C CNN
F 1 "GNDPWR" V 10354 5491 50  0000 R CNN
F 2 "" H 10350 5550 50  0001 C CNN
F 3 "" H 10350 5550 50  0001 C CNN
	1    10350 5600
	1    0    0    -1  
$EndComp
$Comp
L Device:R_US R?
U 1 1
P 900 950
AR Path="/5D7E796C/5DE33E54" Ref="R?"  Part="1" 
AR Path="/5D8D603A/5DE33E54" Ref="R8"  Part="1" 
F 0 "R8" V 1000 950 50  0000 L CNN
F 1 "3.6k" V 800 900 50  0000 L CNN
F 2 "Resistor_SMD:R_0805_2012Metric_Pad1.15x1.40mm_HandSolder" V 940 940 50  0001 C CNN
F 3 "~" H 900 950 50  0001 C CNN
	1    900  950 
	0    -1   -1   0   
$EndComp
$Comp
L Device:R_US R?
U 1 1
P 900 1450
AR Path="/5D7E796C/5DE42832" Ref="R?"  Part="1" 
AR Path="/5D8D603A/5DE42832" Ref="R10"  Part="1" 
F 0 "R10" V 1000 1450 50  0000 L CNN
F 1 "3.6k" V 800 1400 50  0000 L CNN
F 2 "Resistor_SMD:R_0805_2012Metric_Pad1.15x1.40mm_HandSolder" V 940 1440 50  0001 C CNN
F 3 "~" H 900 1450 50  0001 C CNN
	1    900  1450
	0    -1   -1   0   
$EndComp
Wire Wire Line
	1050 1050 1050 950 
Wire Wire Line
	1050 1050 2000 1050
Wire Wire Line
	1050 1450 2000 1450
Wire Wire Line
	750  1450 750  1150
Wire Wire Line
	600  1150 750  1150
Connection ~ 750  1150
Wire Wire Line
	750  1150 750  950 
Wire Wire Line
	750  1150 2000 1150
$Comp
L power:+24V #PWR?
U 1 1
P 4150 1150
F 0 "#PWR?" H 4150 1000 50  0001 C CNN
F 1 "+24V" V 4165 1278 50  0000 L CNN
F 2 "" H 4150 1150 50  0001 C CNN
F 3 "" H 4150 1150 50  0001 C CNN
	1    4150 1150
	1    0    0    -1  
$EndComp
$Comp
L Device:R_US R?
U 1 1
P 4450 950
AR Path="/5D7E796C/5DEB92A9" Ref="R?"  Part="1" 
AR Path="/5D8D603A/5DEB92A9" Ref="R18"  Part="1" 
F 0 "R18" V 4550 950 50  0000 L CNN
F 1 "3.6k" V 4350 900 50  0000 L CNN
F 2 "Resistor_SMD:R_0805_2012Metric_Pad1.15x1.40mm_HandSolder" V 4490 940 50  0001 C CNN
F 3 "~" H 4450 950 50  0001 C CNN
	1    4450 950 
	0    -1   -1   0   
$EndComp
$Comp
L Device:R_US R?
U 1 1
P 4450 1450
AR Path="/5D7E796C/5DEB92AF" Ref="R?"  Part="1" 
AR Path="/5D8D603A/5DEB92AF" Ref="R20"  Part="1" 
F 0 "R20" V 4550 1450 50  0000 L CNN
F 1 "3.6k" V 4350 1400 50  0000 L CNN
F 2 "Resistor_SMD:R_0805_2012Metric_Pad1.15x1.40mm_HandSolder" V 4490 1440 50  0001 C CNN
F 3 "~" H 4450 1450 50  0001 C CNN
	1    4450 1450
	0    -1   -1   0   
$EndComp
Wire Wire Line
	4300 1450 4300 1150
Wire Wire Line
	4150 1150 4300 1150
Connection ~ 4300 1150
Wire Wire Line
	4300 1150 4300 950 
Wire Wire Line
	4300 1150 5550 1150
Wire Wire Line
	4600 1050 4600 950 
Wire Wire Line
	4600 1050 5550 1050
Wire Wire Line
	4600 1450 5550 1450
$Comp
L power:+24V #PWR?
U 1 1
P 7700 1150
F 0 "#PWR?" H 7700 1000 50  0001 C CNN
F 1 "+24V" V 7715 1278 50  0000 L CNN
F 2 "" H 7700 1150 50  0001 C CNN
F 3 "" H 7700 1150 50  0001 C CNN
	1    7700 1150
	1    0    0    -1  
$EndComp
$Comp
L Device:R_US R?
U 1 1
P 8000 950
AR Path="/5D7E796C/5DF22BEC" Ref="R?"  Part="1" 
AR Path="/5D8D603A/5DF22BEC" Ref="R28"  Part="1" 
F 0 "R28" V 8100 950 50  0000 L CNN
F 1 "3.6k" V 7900 900 50  0000 L CNN
F 2 "Resistor_SMD:R_0805_2012Metric_Pad1.15x1.40mm_HandSolder" V 8040 940 50  0001 C CNN
F 3 "~" H 8000 950 50  0001 C CNN
	1    8000 950 
	0    -1   -1   0   
$EndComp
$Comp
L Device:R_US R?
U 1 1
P 8000 1450
AR Path="/5D7E796C/5DF22BF2" Ref="R?"  Part="1" 
AR Path="/5D8D603A/5DF22BF2" Ref="R30"  Part="1" 
F 0 "R30" V 8100 1450 50  0000 L CNN
F 1 "3.6k" V 7900 1400 50  0000 L CNN
F 2 "Resistor_SMD:R_0805_2012Metric_Pad1.15x1.40mm_HandSolder" V 8040 1440 50  0001 C CNN
F 3 "~" H 8000 1450 50  0001 C CNN
	1    8000 1450
	0    -1   -1   0   
$EndComp
Wire Wire Line
	7850 1450 7850 1150
Wire Wire Line
	7700 1150 7850 1150
Connection ~ 7850 1150
Wire Wire Line
	7850 1150 7850 950 
Wire Wire Line
	7850 1150 9100 1150
Wire Wire Line
	9100 1050 8150 1050
Wire Wire Line
	8150 1050 8150 950 
Wire Wire Line
	8150 1450 9100 1450
$Comp
L power:+24V #PWR?
U 1 1
P 600 4150
F 0 "#PWR?" H 600 4000 50  0001 C CNN
F 1 "+24V" V 615 4278 50  0000 L CNN
F 2 "" H 600 4150 50  0001 C CNN
F 3 "" H 600 4150 50  0001 C CNN
	1    600  4150
	1    0    0    -1  
$EndComp
$Comp
L Device:R_US R?
U 1 1
P 900 3950
AR Path="/5D7E796C/5DF76125" Ref="R?"  Part="1" 
AR Path="/5D8D603A/5DF76125" Ref="R38"  Part="1" 
F 0 "R38" V 1000 3950 50  0000 L CNN
F 1 "3.6k" V 800 3900 50  0000 L CNN
F 2 "Resistor_SMD:R_0805_2012Metric_Pad1.15x1.40mm_HandSolder" V 940 3940 50  0001 C CNN
F 3 "~" H 900 3950 50  0001 C CNN
	1    900  3950
	0    -1   -1   0   
$EndComp
$Comp
L Device:R_US R?
U 1 1
P 900 4450
AR Path="/5D7E796C/5DF7612B" Ref="R?"  Part="1" 
AR Path="/5D8D603A/5DF7612B" Ref="R40"  Part="1" 
F 0 "R40" V 1000 4450 50  0000 L CNN
F 1 "3.6k" V 800 4400 50  0000 L CNN
F 2 "Resistor_SMD:R_0805_2012Metric_Pad1.15x1.40mm_HandSolder" V 940 4440 50  0001 C CNN
F 3 "~" H 900 4450 50  0001 C CNN
	1    900  4450
	0    -1   -1   0   
$EndComp
Wire Wire Line
	750  4450 750  4150
Wire Wire Line
	600  4150 750  4150
Connection ~ 750  4150
Wire Wire Line
	750  4150 750  3950
Wire Wire Line
	750  4150 2000 4150
Wire Wire Line
	1050 4450 2000 4450
Wire Wire Line
	1050 4050 1050 3950
Wire Wire Line
	1050 4050 2000 4050
$Comp
L power:+24V #PWR?
U 1 1
P 4150 4150
F 0 "#PWR?" H 4150 4000 50  0001 C CNN
F 1 "+24V" V 4165 4278 50  0000 L CNN
F 2 "" H 4150 4150 50  0001 C CNN
F 3 "" H 4150 4150 50  0001 C CNN
	1    4150 4150
	1    0    0    -1  
$EndComp
$Comp
L Device:R_US R?
U 1 1
P 4450 3950
AR Path="/5D7E796C/5DFE1074" Ref="R?"  Part="1" 
AR Path="/5D8D603A/5DFE1074" Ref="R48"  Part="1" 
F 0 "R48" V 4550 3950 50  0000 L CNN
F 1 "3.6k" V 4350 3900 50  0000 L CNN
F 2 "Resistor_SMD:R_0805_2012Metric_Pad1.15x1.40mm_HandSolder" V 4490 3940 50  0001 C CNN
F 3 "~" H 4450 3950 50  0001 C CNN
	1    4450 3950
	0    -1   -1   0   
$EndComp
$Comp
L Device:R_US R?
U 1 1
P 4450 4450
AR Path="/5D7E796C/5DFE107A" Ref="R?"  Part="1" 
AR Path="/5D8D603A/5DFE107A" Ref="R50"  Part="1" 
F 0 "R50" V 4550 4450 50  0000 L CNN
F 1 "3.6k" V 4350 4400 50  0000 L CNN
F 2 "Resistor_SMD:R_0805_2012Metric_Pad1.15x1.40mm_HandSolder" V 4490 4440 50  0001 C CNN
F 3 "~" H 4450 4450 50  0001 C CNN
	1    4450 4450
	0    -1   -1   0   
$EndComp
Wire Wire Line
	4300 4450 4300 4150
Wire Wire Line
	4150 4150 4300 4150
Connection ~ 4300 4150
Wire Wire Line
	4300 4150 4300 3950
Wire Wire Line
	4300 4150 5550 4150
Wire Wire Line
	5550 4050 4600 4050
Wire Wire Line
	4600 4050 4600 3950
Wire Wire Line
	4600 4450 5550 4450
$Comp
L power:+24V #PWR?
U 1 1
P 7700 4150
F 0 "#PWR?" H 7700 4000 50  0001 C CNN
F 1 "+24V" V 7715 4278 50  0000 L CNN
F 2 "" H 7700 4150 50  0001 C CNN
F 3 "" H 7700 4150 50  0001 C CNN
	1    7700 4150
	1    0    0    -1  
$EndComp
$Comp
L Device:R_US R?
U 1 1
P 8000 3950
AR Path="/5D7E796C/5E02BB30" Ref="R?"  Part="1" 
AR Path="/5D8D603A/5E02BB30" Ref="R58"  Part="1" 
F 0 "R58" V 8100 3950 50  0000 L CNN
F 1 "3.6k" V 7900 3900 50  0000 L CNN
F 2 "Resistor_SMD:R_0805_2012Metric_Pad1.15x1.40mm_HandSolder" V 8040 3940 50  0001 C CNN
F 3 "~" H 8000 3950 50  0001 C CNN
	1    8000 3950
	0    -1   -1   0   
$EndComp
$Comp
L Device:R_US R?
U 1 1
P 8000 4450
AR Path="/5D7E796C/5E02BB36" Ref="R?"  Part="1" 
AR Path="/5D8D603A/5E02BB36" Ref="R60"  Part="1" 
F 0 "R60" V 8100 4450 50  0000 L CNN
F 1 "3.6k" V 7900 4400 50  0000 L CNN
F 2 "Resistor_SMD:R_0805_2012Metric_Pad1.15x1.40mm_HandSolder" V 8040 4440 50  0001 C CNN
F 3 "~" H 8000 4450 50  0001 C CNN
	1    8000 4450
	0    -1   -1   0   
$EndComp
Wire Wire Line
	7850 4450 7850 4150
Wire Wire Line
	7700 4150 7850 4150
Connection ~ 7850 4150
Wire Wire Line
	7850 4150 7850 3950
Wire Wire Line
	7850 4150 9100 4150
Wire Wire Line
	8150 4050 8150 3950
Wire Wire Line
	8150 4050 9100 4050
Wire Wire Line
	8150 4450 9100 4450
$EndSCHEMATC
